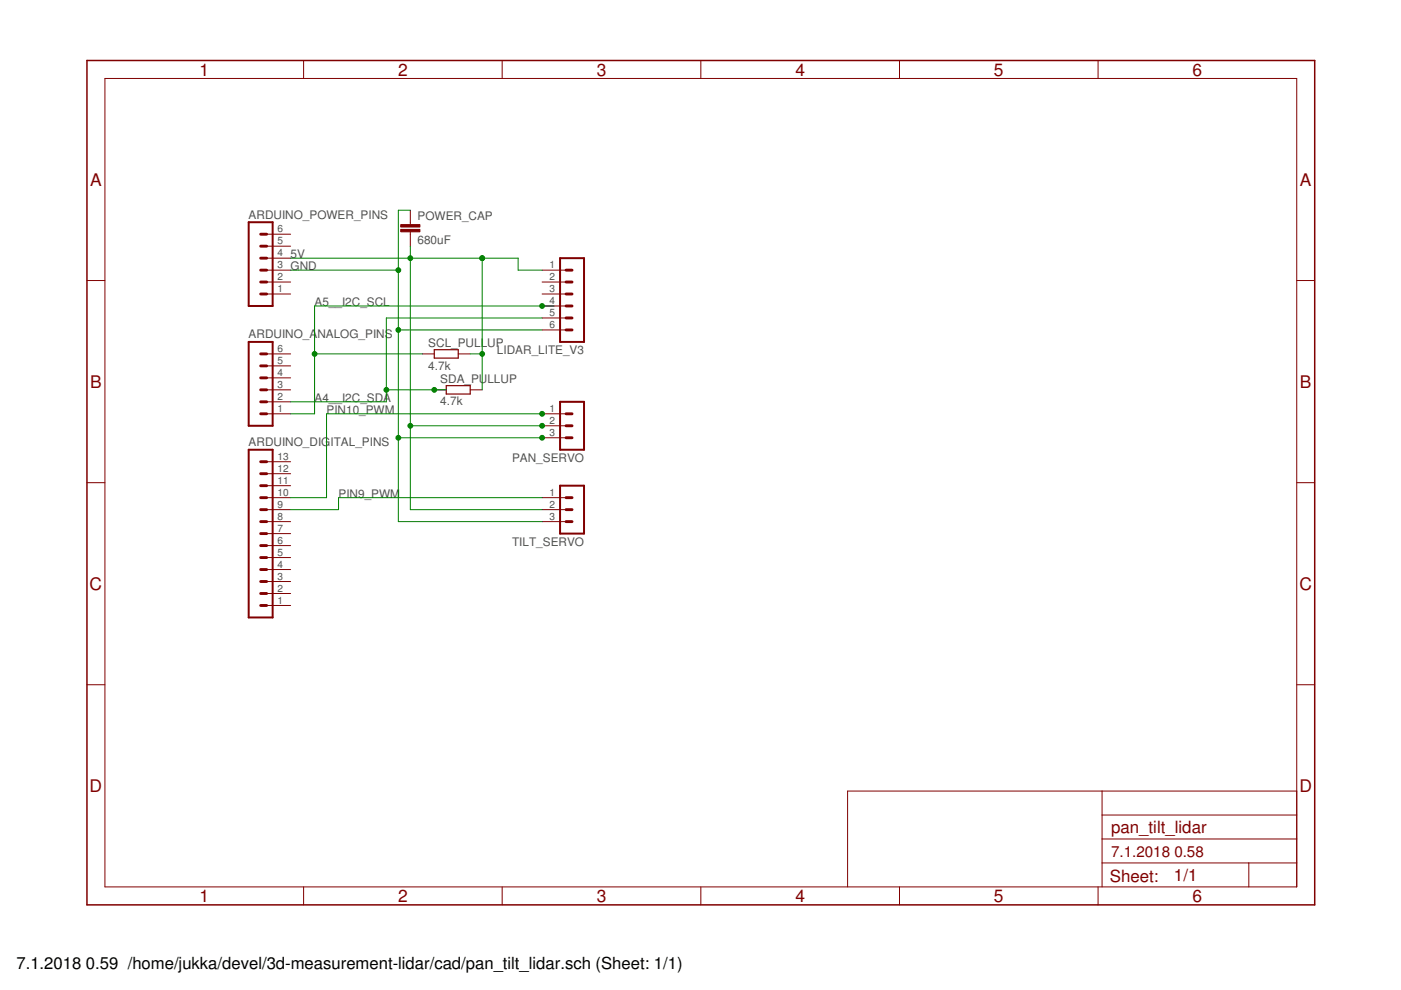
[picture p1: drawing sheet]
<svg xmlns="http://www.w3.org/2000/svg" width="297mm" height="210mm" viewBox="0 0 297 210" stroke-linecap="round" stroke-linejoin="round" font-family="sans-serif">
<g fill="none" stroke="#800000" stroke-width=".21">
<path d="M22.2 16.6h252.7v171.4h-252.7zM64.4 12.8v3.8M106.5 12.8v3.8M148.6 12.8v3.8M190.7 12.8v3.8M232.8 12.8v3.8M18.4 59.5h3.8M56.5 57.3h5.1M56.5 59.8h5.1M56.5 54.7h5.1M56.5 52.2h5.1M56.5 49.7h5.1"/>
<path d="M87 44.6v3M87 49.1v3.1M114.9 57.3h5.1M114.9 59.8h5.1M274.9 59.5h3.8M56.5 62.3h5.1M56.5 77.6h5.1M56.5 75h5.1M89.5 75h2.6M97.2 75h2.5M114.9 62.3h5.1M114.9 64.9h5.1"/>
<path d="M114.9 67.4h5.1M114.9 70h5.1M56.5 87.7h5.1M56.5 97.9h5.1M56.5 85.2h5.1M56.5 82.7h5.1M56.5 80.1h5.1M92.1 82.7h2.5M99.7 82.7h2.5M114.9 87.7h5.1M114.9 90.3h5.1M114.9 92.8h5.1"/>
<path d="M18.4 102.3h3.8M56.5 105.5h5.1M56.5 108.1h5.1M56.5 110.6h5.1M56.5 118.2h5.1M56.5 115.7h5.1M56.5 113.1h5.1M56.5 103h5.1M56.5 100.4h5.1M114.9 105.5h5.1M114.9 108.1h5.1M114.9 110.6h5.1"/>
<path d="M274.9 102.3h3.8M56.5 128.4h5.1M56.5 125.8h5.1M56.5 123.3h5.1M56.5 120.8h5.1M18.4 145.2h3.8M274.9 145.2h3.8M233.7 167.7v20.3M233.7 177.9h41.2M233.7 172.8h41.2M274.9 167.7h-95.2v20.3M64.4 188v3.9"/>
<path d="M106.5 188v3.9M148.6 188v3.9M190.7 188v3.9M232.8 188v3.9M233.7 183h41.2M264.8 183v5"/>
</g>
<path d="M18.4 12.8h260.3v179.1h-260.3z" fill="none" stroke="#800000" stroke-width=".32"/>
<path d="M52.7 47.1h5.1v17.8h-5.1zM118.7 54.7h5.1v17.8h-5.1zM52.7 72.5h5.1v17.8h-5.1zM52.7 95.4h5.1v35.5h-5.1zM118.7 85.2h5.1v10.2h-5.1zM118.7 103h5.1v10.1h-5.1z" fill="none" stroke="#800000" stroke-width=".42"/>
<g fill="none" stroke="#800000" stroke-width=".61">
<path d="M55.3 59.8h1.2M55.3 57.3h1.2M55.3 52.2h1.2M55.3 54.7h1.2M55.3 49.7h1.2M120 59.8h1.3M120 57.3h1.3M55.3 62.3h1.2M55.3 77.6h1.2M55.3 75h1.2M120 62.3h1.3M120 67.4h1.3"/>
<path d="M120 64.9h1.3M120 70h1.3M55.3 87.7h1.2M55.3 97.9h1.2M55.3 82.7h1.2M55.3 85.2h1.2M55.3 80.1h1.2M120 92.8h1.3M120 90.3h1.3M120 87.7h1.3M55.3 110.6h1.2M55.3 108.1h1.2"/>
<path d="M55.3 105.5h1.2M55.3 118.2h1.2M55.3 113.1h1.2M55.3 115.7h1.2M55.3 100.4h1.2M55.3 103h1.2M120 110.6h1.3M120 108.1h1.3M120 105.5h1.3M55.3 123.3h1.2M55.3 125.8h1.2M55.3 128.4h1.2"/>
<path d="M55.3 120.8h1.2"/>
</g>
<g fill="#800000" stroke="#800000" stroke-width=".21">
<path d="M85 47.6h4v.5h-4z"/>
<path d="M85 48.6h4v.5h-4z"/>
</g>
<path d="M92.1 74.1h5.1v1.8h-5.1zM94.6 81.8h5.1v1.7h-5.1z" fill="none" stroke="#800000" stroke-width=".25"/>
<g fill="none" stroke="#008000" stroke-width=".21">
<path d="M61.6 57.3h22.9M61.6 54.7h48.3v2.6h5M87 44.6h-2.5v66h30.4M87 52.2v55.9h27.9M102.2 54.7v28M66.7 75h22.8M84.5 70h30.4M99.7 75h2.5M114.9 67.4h-33v17.8h-20.3M117.5 64.9h-50.8v22.8h-5.1M81.9 82.7h12.7M84.5 92.8h30.4"/>
<path d="M87 90.3h27.9M114.9 87.7h-45.7v17.8h-7.6M114.9 105.5h-43.1v2.6h-10.2"/>
</g>
<g fill="#008000" stroke="#008000" stroke-width=".21">
<circle cx="84.5" cy="92.8" r=".51"/>
<circle cx="84.5" cy="70" r=".51"/>
<circle cx="84.5" cy="57.3" r=".51"/>
<circle cx="114.9" cy="92.8" r=".51"/>
<circle cx="87" cy="90.3" r=".51"/>
<circle cx="87" cy="54.7" r=".51"/>
<circle cx="114.9" cy="90.3" r=".51"/>
<circle cx="102.2" cy="54.7" r=".51"/>
<circle cx="102.2" cy="75" r=".51"/>
<circle cx="114.9" cy="87.7" r=".51"/>
<circle cx="114.9" cy="64.9" r=".51"/>
<circle cx="66.7" cy="75" r=".51"/>
<circle cx="81.9" cy="82.7" r=".51"/>
<circle cx="92.1" cy="82.7" r=".51"/>
</g>
<g font-size="3.7" fill="#800000">
<text x="42.3" y="16">1</text>
<text x="84.4" y="16">2</text>
<text x="126.5" y="16">3</text>
<text x="168.6" y="16">4</text>
<text x="210.7" y="16">5</text>
<text x="252.9" y="16">6</text>
<text x="19.1" y="39.4">A</text>
<text x="275.6" y="39.4">A</text>
<text x="19.1" y="82.2">B</text>
<text x="275.6" y="82.2">B</text>
<text x="19" y="125.1">C</text>
<text x="275.5" y="125.1">C</text>
<text x="19" y="167.9">D</text>
<text x="275.5" y="167.9">D</text>
<text x="42.3" y="191.2">1</text>
<text x="84.4" y="191.2">2</text>
<text x="126.5" y="191.2">3</text>
<text x="168.6" y="191.2">4</text>
<text x="210.7" y="191.2">5</text>
<text x="252.9" y="191.2">6</text>
</g>
<g font-size="3.6" fill="#800000">
<text x="235.6" y="176.6">pan_tilt_lidar</text>
<text x="235.3" y="186.9">Sheet:</text>
<text x="248.9" y="186.8">1/1</text>
</g>
<g font-size="3.5">
<text x="3.5" y="205.4">7.1.2018</text>
<text x="18.2" y="205.4">0.59 /home/jukka/devel/3d-measurement-lidar/cad/pan_tilt_lidar.sch (Sheet: 1/1)</text>
</g>
<g font-size="3.2" fill="#800000">
<text x="235.6" y="181.7">7.1.2018</text>
<text x="249" y="181.7">0.58</text>
</g>
<g font-size="2.5" fill="#505050">
<text x="52.7" y="46.3">ARDUINO_POWER_PINS</text>
<text x="88.5" y="46.7">POWER_CAP</text>
<text x="88.5" y="51.8">680uF</text>
<text x="61.6" y="57.3">GND</text>
<text x="61.6" y="54.7">5V</text>
<text x="66.7" y="64.9">A5__I2C_SCL</text>
<text x="52.7" y="71.7">ARDUINO_A</text>
<text x="67.3" y="71.7">NALOG_PINS</text>
<text x="90.8" y="73.5">SCL_PULLUP</text>
<text x="105.4" y="75">LIDAR_LITE_V3</text>
<text x="90.8" y="78.3">4.7k</text>
<text x="93.4" y="81.2">SDA_PULLUP</text>
<text x="66.7" y="85.2">A4__I2C_SDA</text>
<text x="69.2" y="87.7">PIN10_PWM</text>
<text x="93.4" y="86">4.7k</text>
<text x="52.7" y="94.6">ARDUINO_DIGITAL_PINS</text>
<text x="108.6" y="97.9">PAN_SERVO</text>
<text x="71.8" y="105.5">PIN9_PWM</text>
<text x="108.6" y="115.7">TILT_SERVO</text>
</g>
<g font-size="2.1" fill="#505050">
<text x="58.9" y="51.8">5</text>
<text x="58.9" y="49.3">6</text>
<text x="58.9" y="59.5">2</text>
<text x="58.9" y="56.9">3</text>
<text x="58.9" y="54.4">4</text>
<text x="116.5" y="56.9">1</text>
<text x="116.5" y="59.5">2</text>
<text x="58.9" y="62">1</text>
<text x="116.5" y="62">3</text>
<text x="116.5" y="64.5">4</text>
<text x="116.5" y="67.1">5</text>
<text x="116.5" y="69.6">6</text>
<text x="58.9" y="77.2">5</text>
<text x="58.9" y="74.7">6</text>
<text x="58.9" y="82.3">3</text>
<text x="58.9" y="79.8">4</text>
<text x="58.9" y="87.4">1</text>
<text x="58.9" y="84.8">2</text>
<text x="116.5" y="87.4">1</text>
<text x="116.5" y="89.9">2</text>
<text x="116.5" y="92.5">3</text>
<text x="58.9" y="100.1">12</text>
<text x="58.9" y="97.5">13</text>
<text x="58.9" y="107.7">9</text>
<text x="58.9" y="105.2">10</text>
<text x="58.9" y="102.6">11</text>
<text x="116.5" y="105.2">1</text>
<text x="116.5" y="107.7">2</text>
<text x="58.9" y="112.8">7</text>
<text x="58.9" y="110.2">8</text>
<text x="116.5" y="110.2">3</text>
<text x="58.9" y="117.9">5</text>
<text x="58.9" y="115.3">6</text>
<text x="58.9" y="125.5">2</text>
<text x="58.9" y="122.9">3</text>
<text x="58.9" y="120.4">4</text>
<text x="58.9" y="128">1</text>
</g>
</svg>
